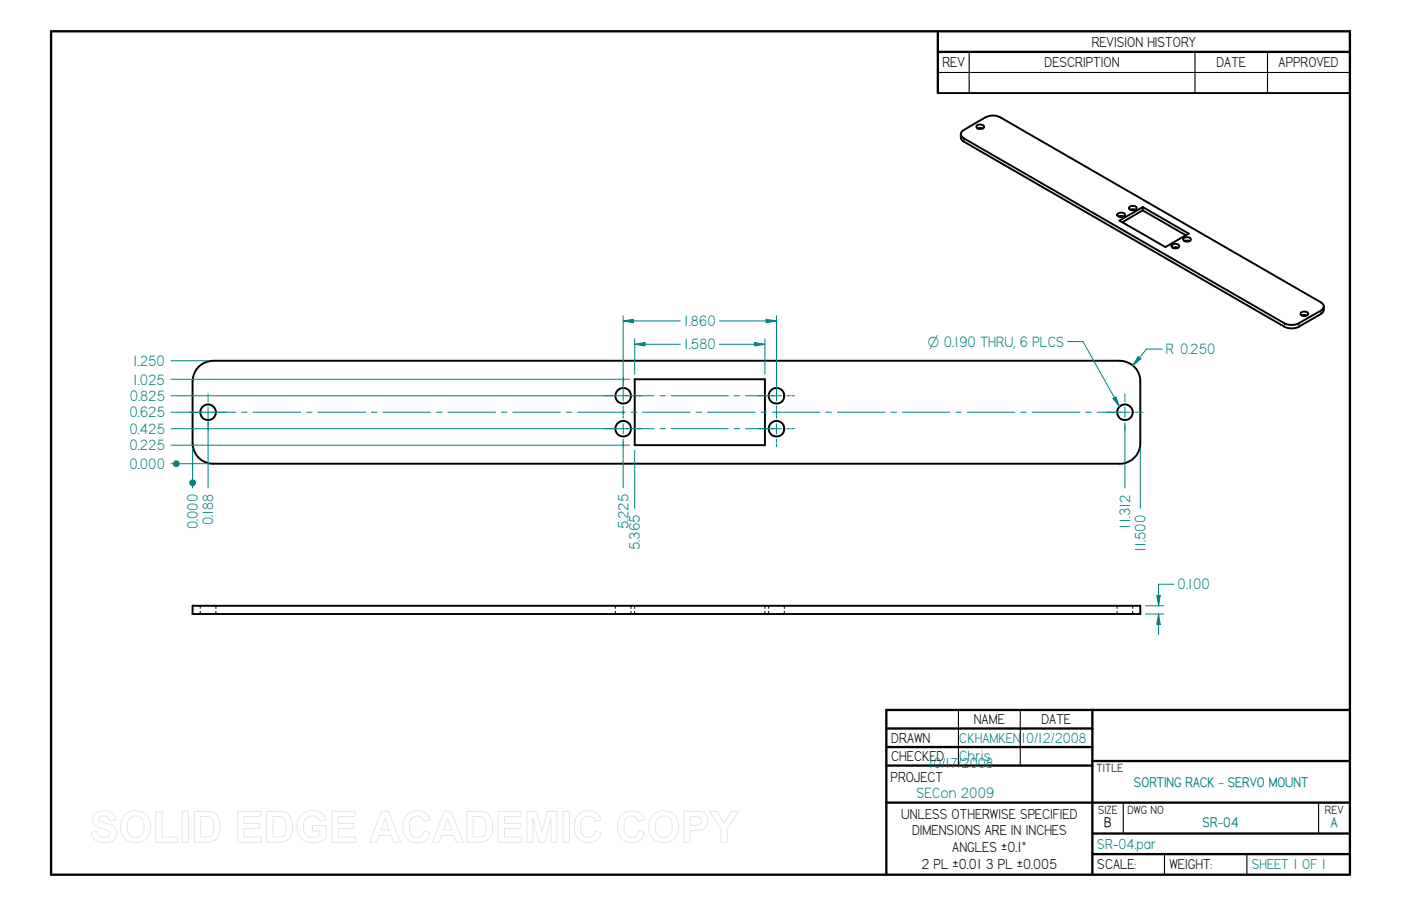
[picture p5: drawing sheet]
<svg xmlns="http://www.w3.org/2000/svg" width="432mm" height="279mm" viewBox="0 0 432 279" stroke-linecap="round" stroke-linejoin="round" font-family="sans-serif">
<g fill="none" stroke="#000" stroke-width=".72">
<path d="M15.7 9.7l400.4-.1v260.1h-400.4zM289.1 9.7v19M289.1 16h127M273.2 218.9v50.8M273.2 218.9h142.9M336.7 218.9v50.8M273.2 224.7h63.5M273.2 230.4h63.5M273.2 236.1h63.5M336.7 234.7h79.4M273.2 247.5h142.9M336.7 257h79.4"/>
<path d="M336.7 263.4h79.4"/>
</g>
<path d="M298.7 16v12.7M368.3 16v12.7M390.7 16v12.7M289.1 22.4h127M295.4 218.9v17.2M314.5 218.9v17.2M346.2 247.6v9.4M406.4 247.6v9.4M358.9 263.4v6.3M384.3 263.4v6.3" fill="none" stroke="#000" stroke-width=".34"/>
<g fill="none" stroke="#000" stroke-width=".59">
<path d="M289.1 28.7h127M301.1 38.7l1.1-.3a.85 .85 0 0 1 1 1 1.38 1.38 0 0 1-2.3-.4zM301.3 39.6l.8-.1 .8 .1M303.8 36.2l-6.7 3.9a1.37 1.37 0 0 0-1 1.3 1.37 1.37 0 0 0 1 1.3M303.8 36.2l1.9-.6 1.4 .1 1.2 .5 98.8 57a1.35 1.35 0 0 1 .9 1.3 1.35 1.35 0 0 1-.9 1.3l-6.8 3.9M296.1 41.4a1.94 1.94 0 0 0 1 2.3M297 43.6l98.9 57.2 1.8 .5 1.5-.1 1.1-.4M297 42.6l98.9 57.1 1.8 .5 1.5-.1 1.1-.4M344.4 66a1.37 1.37 0 0 1 2.4 .4 1.49 1.49 0 0 1-2.5-.1zM344.8 66.8l.8-.2 .8 .2M348 63.9a1.37 1.37 0 0 1 2.4 .4 1.49 1.49 0 0 1-2.5-.1zM348.4 64.7l.8-.2 .8 .2"/>
<path d="M352.2 63.8l14.2 8.3-7.2 4.1-14.2-8.2M352.2 64.9l-6.3 3.6M352.2 64.9l13.3 7.7M352.2 63.8v1.1M352.2 63.9l-7.2 4.1M361.1 75.6a1.34 1.34 0 0 1 2.3 .4 1.45 1.45 0 0 1-2.3-.1zM361.4 76.4l.8-.2 .9 .2M365 73.4l1.2-.2 .8 .5a1.28 1.28 0 0 1-1.1 .9 1.28 1.28 0 0 1-1.2-.8zM365 74.3l.8-.1 .8 .1M401 96.4l1.1-.3a.81 .81 0 0 1 1 .9 1.34 1.34 0 0 1-2.2-.4zM401.2 97.3l.8-.2 .8 .2M408 94.5a2.03 2.03 0 0 1-.9 2.4l-6.8 3.9"/>
<path d="M195.6 117h40.2M235.8 116.9v20.4h-40.2v-20.3M65.7 143h279.4a6.4 6.4 0 0 0 6.4-6.3v-19.1a6.4 6.4 0 0 0-6.4-6.3h-279.4a6.4 6.4 0 0 0-6.3 6.3v19.1a6.4 6.4 0 0 0 6.3 6.3M59.4 186.8l-.1 2.6h292.2v-2.6h-292.1"/>
<circle cx="64.1" cy="127.1" r="2.42"/>
<circle cx="192.1" cy="132.2" r="2.41"/>
<circle cx="192.1" cy="122.1" r="2.41"/>
<circle cx="239.3" cy="122.1" r="2.41"/>
<circle cx="239.3" cy="132.2" r="2.41"/>
<circle cx="346.7" cy="127.1" r="2.42"/>
</g>
<g fill="none" stroke="#000" stroke-width=".31">
<path d="M297.1 43v.4M395.9 99.9v.5M400.3 100v.5M407.1 96v.6M61.7 186.8v.8M61.7 188.5v.9M66.5 186.8v.9M66.5 188.5v.9M189.7 186.8v.8M189.7 188.5v.9M194.5 186.8v.9M194.5 188.5v.9"/>
<path d="M195.6 186.8v.9M195.6 188.5v.9M235.8 186.8v.9M235.8 188.5v.9M236.9 186.8v.8M236.9 188.5v.9M241.7 186.8v.9M241.7 188.5v.9M344.3 186.8v.8M344.3 188.5v.9M349.1 186.8v.9M349.1 188.5v.9"/>
</g>
<path d="M356.5 183.6h1.1l-.5 3.2z" fill="none" stroke="#008080" stroke-width=".31"/>
<path d="M356.5 183.6h1.1l-.5 3.2z" fill="#008080"/>
<path d="M357.1 189.4l.5 3.1h-1.1z" fill="none" stroke="#008080" stroke-width=".31"/>
<path d="M357.1 189.4l.5 3.1h-1.1z" fill="#008080"/>
<g fill="none" stroke="#008080" stroke-width=".31">
<path d="M192.1 99l3.1-.5v1zM192.1 116.4v.9M192.1 117.6v.2M192.1 118v.9M239.3 116.4v.9M239.3 117.6v.2M239.3 118v.9M58.5 127.1h.9M59.6 127.1h.3M60.1 127.1h.9M62.5 127.1h10.2M64.1 121.5v.9"/>
<path d="M64.1 122.6v.3M64.1 123.1v.9M64.1 125.6v3.1M64.1 130.3v.8M64.1 131.4v.2M64.1 131.9v.8M74.5 127.1h1.7M78 127.1h14.7M94.5 127.1h1.7M98 127.1h14.7M114.5 127.1h1.7M118 127.1h14.7"/>
<path d="M134.5 127.1h1.7M138 127.1h14.7M154.5 127.1h1.7M158 127.1h14.7M174.5 127.1h1.7M178 127.1h14.7M186.4 132.2h1M186.4 122h1M187.6 132.2h.2M187.6 122h.2M188 132.2h.9M188 122h.9"/>
<path d="M190.5 132.2h11.1M190.5 122h11.1M192.1 120.5v3.2M192.1 125.2v.9M192.1 126.3v.2M192.1 126.6v1M192.1 127.7v.2M192.1 128.2v.8M192.1 130.6v3.2M192.1 135.4v.8M192.1 136.5v.2M192.1 136.9v.9"/>
<path d="M194.5 127.1h1.8M198 127.1h14.8M203.4 132.2h1.7M203.4 122h1.7M206.9 132.2h17.6M206.9 122h17.6M214.5 127.1h1.7M218.1 127.1h14.6M226.3 132.2h1.7M226.3 122h1.7M229.8 132.2h11.1M229.8 122h11.1"/>
<path d="M234.6 127.1h1.7M238 127.1h14.8M239.3 120.5v3.2M239.3 125.2v.9M239.3 126.3v.2M239.3 126.6v1M239.3 127.7v.2M239.3 128.2v.8M239.3 130.6v3.2M239.3 135.4v.8M239.3 136.5v.2M239.3 136.9v.9"/>
<path d="M242.5 132.2h.8M242.5 122h.8M243.6 132.2h.2M243.6 122h.2M244.1 132.2h.8M244.1 122h.8M254.6 127.1h1.7M258.1 127.1h14.7M274.6 127.1h1.7M278.1 127.1h14.7M294.6 127.1h1.7M298.1 127.1h14.7"/>
<path d="M314.6 127.1h1.7M318.1 127.1h14.7M334.6 127.1h1.7M338.1 127.1h10.2M346.7 121.5v.9M346.7 122.6v.3M346.7 123.1v.9M346.7 125.6v3.1M346.7 130.3v.8M346.7 131.4v.2M346.7 131.9v.8M349.9 127.1h.8"/>
<path d="M351 127.1h.2M351.4 127.1h.9M353.1 186.8h5.5M353.1 189.4h5.5M357.1 189.4v6.3M361.8 180.2h-4.7v6.6"/>
</g>
<path d="M192.1 99l3.1-.5v1z" fill="#008080"/>
<path d="M236.1 98.5l3.2 .5-3.2 .5z" fill="none" stroke="#008080" stroke-width=".31"/>
<path d="M236.1 98.5l3.2 .5-3.2 .5z" fill="#008080"/>
<path d="M192.1 97.4v23.1M192.1 99h17.6M221.7 99h17.6M239.3 97.4v23.1M59.4 138.3v12.2" fill="none" stroke="#008080" stroke-width=".31"/>
<circle cx="59.4" cy="148.9" r="1.05" fill="#008080"/>
<path d="M232.6 105.6l3.2 .6-3.2 .5zM64.1 128.7v21.8M192.1 136.2v14.3M195.6 138.9v17.9M346.7 131.1v19.4M351.5 138.3v18.5" fill="none" stroke="#008080" stroke-width=".31"/>
<path d="M232.6 105.6l3.2 .6-3.2 .5z" fill="#008080"/>
<path d="M195.6 106.2l3.2-.6v1.1z" fill="none" stroke="#008080" stroke-width=".31"/>
<path d="M195.6 106.2l3.2-.6v1.1z" fill="#008080"/>
<path d="M195.6 106.2h14.1M195.6 104.5v10.9M221.7 106.2h14.1M235.8 104.5v10.9M52.7 143h11.4" fill="none" stroke="#008080" stroke-width=".31"/>
<circle cx="54.4" cy="143" r="1.06" fill="#008080"/>
<path d="M52.7 117h141.4M52.7 111.3h11.4M333.8 105.3l11.2 20.1M52.7 137.3h141.4M52.7 132.2h137.8M52.7 127.1h9.8M52.7 122h137.8" fill="none" stroke="#008080" stroke-width=".31"/>
<path d="M343 122.9l1-.5 1 3z" fill="#008080"/>
<path d="M329 105.3h4.8M350.8 109.9l.8 .7-2.4 2.1zM353.4 107.6l-4.2 5.1M343 122.9l1-.5 1 3z" fill="none" stroke="#008080" stroke-width=".31"/>
<path d="M350.8 109.9l.8 .7-2.4 2.1z" fill="#008080"/>
<path d="M353.4 107.7h4.7" fill="none" stroke="#008080" stroke-width=".31"/>
<g fill="none" stroke="#e6e6e6" stroke-width=".31">
<path d="M29.1 251a4.6 4.6 0 0 1 6 .2l.6 1.8-2 .1a1.81 1.81 0 0 0-1.5-1.5 1.81 1.81 0 0 0-1.8 1 2 2 0 0 0 2 1.2 3.6 3.6 0 0 1 3.5 2.7 3.1 3.1 0 0 1-3.8 3.4 3.4 3.4 0 0 1-3.9-3.3l1.8-.1a2.1 2.1 0 0 0 1.8 1.8 2.1 2.1 0 0 0 2.2-1.3 1.81 1.81 0 0 0-1.9-1.3 3.5 3.5 0 0 1-3.6-3l.2-1.1zM38.5 251.2a4.8 4.8 0 0 1 5.8-.5 4.8 4.8 0 0 1 2.1 5.4 4.7 4.7 0 0 1-5.5 3.8 4.7 4.7 0 0 1-3.7-5.6l.4-1.7zM39.9 252.5a2.56 2.56 0 0 1 2.8-.7 2.56 2.56 0 0 1 1.7 2.4 3.1 3.1 0 0 1-2 4 2.71 2.71 0 0 1-3.2-3.3 3.5 3.5 0 0 1 .7-2.4zM48 250.3h2v7.8h4.8v1.7h-6.8zM56.1 250.2h2v9.6h-2zM59.9 250.2h4.1a3.8 3.8 0 0 1 3.9 4.2 4.4 4.4 0 0 1-3 5.2l-5 .2zM61.8 251.8h1.9a2.51 2.51 0 0 1 2.2 3.2 3.2 3.2 0 0 1-1 2.9l-3.1 .2zM73.3 250.2h7.1v1.6h-5.2v2.1h4.9v1.6h-4.9v2.6h5.4v1.7h-7.3zM82.2 250.2h4.1a3.8 3.8 0 0 1 3.9 4.2 4.4 4.4 0 0 1-3 5.2l-5 .2zM84.2 251.8h1.8a2.51 2.51 0 0 1 2.2 3.2 3.2 3.2 0 0 1-1 2.9l-3 .2zM92.9 251.2a5.1 5.1 0 0 1 6.7 0l.8 1.7-1.9 .3a2.65 2.65 0 0 0-3.2-1.4 2.65 2.65 0 0 0-1.8 3 2.95 2.95 0 0 0 1.6 3.2 2.95 2.95 0 0 0 3.5-.6v-1.2h-2.3v-1.6h4.2v3.8a5.8 5.8 0 0 1-8.1-.4 5.5 5.5 0 0 1 .5-6.8zM102.3 250.2h7.1v1.6h-5.2v2.1h4.9v1.6h-4.9v2.6h5.4v1.7h-7.3z"/>
<path d="M117.6 250.2h2.1l3.8 9.6h-2.1l-.8-2.2h-3.8l-.8 2.2h-2zM118.7 252.4l1.3 3.6h-2.6zM125.4 251.3a4.1 4.1 0 0 1 7.1 1.5l-1.9 .5a2.22 2.22 0 0 0-2.6-1.6 2.22 2.22 0 0 0-1.8 2.4v.8a2.6 2.6 0 0 0 2.7 3.3l1.3-.7 .6-1.3 1.8 .6a4.3 4.3 0 0 1-5 3 4.3 4.3 0 0 1-3.4-4.7 5 5 0 0 1 1.2-3.8zM136.9 250.2h2.1l3.8 9.6h-2.1l-.8-2.2h-3.8l-.8 2.2h-2zM138 252.4l1.3 3.6h-2.6zM143.9 250.2h4.1a3.8 3.8 0 0 1 3.8 4.2 4.4 4.4 0 0 1-3 5.2l-4.9 .2zM145.8 251.8h1.9a2.51 2.51 0 0 1 2.2 3.2 3.2 3.2 0 0 1-1.1 2.9l-3 .2zM153.5 250.2h7.2v1.6h-5.2v2.1h4.8v1.6h-4.8v2.6h5.3v1.7h-7.3zM162.4 250.2h2.9l1.7 6.5 1.7-6.5h2.9v9.6h-1.8v-7.6l-1.9 7.6h-1.8l-1.9-7.6v7.6h-1.8zM173.6 250.2h1.9v9.6h-1.9zM178.2 251.3a4.1 4.1 0 0 1 7.1 1.5l-2 .5a2.22 2.22 0 0 0-2.5-1.6 2.22 2.22 0 0 0-1.8 2.4l-.1 .8a2.6 2.6 0 0 0 2.8 3.3l1.3-.7 .5-1.3 1.8 .6a4.3 4.3 0 0 1-5 3 4.3 4.3 0 0 1-3.3-4.7 5 5 0 0 1 1.2-3.8zM191.6 251.3a4.1 4.1 0 0 1 7 1.5l-1.9 .5a2.22 2.22 0 0 0-2.5-1.6 2.22 2.22 0 0 0-1.8 2.4l-.1 .8a2.6 2.6 0 0 0 2.8 3.3l1.2-.7 .6-1.3 1.8 .6a4.3 4.3 0 0 1-5 3 4.3 4.3 0 0 1-3.4-4.7 5 5 0 0 1 1.3-3.8z"/>
<path d="M201.3 251.2a4.8 4.8 0 0 1 5.7-.5 4.8 4.8 0 0 1 2.1 5.4 4.7 4.7 0 0 1-5.5 3.8 4.7 4.7 0 0 1-3.6-5.6l.4-1.7zM202.7 252.5a2.56 2.56 0 0 1 2.8-.7 2.56 2.56 0 0 1 1.6 2.4 3.1 3.1 0 0 1-2 4 2.71 2.71 0 0 1-3.1-3.3 3.5 3.5 0 0 1 .7-2.4zM210.8 250.2h4.5a2.99 2.99 0 0 1 2.8 3.4 2.99 2.99 0 0 1-3.5 2.5l-1.9 .1v3.6h-1.9zM212.7 251.8h2.1a1.39 1.39 0 0 1 1.3 1.7 1.39 1.39 0 0 1-1.8 1l-1.6 .1zM218.7 250.2h2.3l2.2 3.7 2.2-3.7h2.2l-3.4 5.5v4.1h-2v-4.1z"/>
</g>
<g font-size="5.2" fill="#008080">
<text x="210.8" y="100.6">1.860</text>
<text x="210.8" y="107.7">1.580</text>
<text x="40.9" y="112.9">1.250</text>
<text x="359.3" y="109.2">R 0.250</text>
<text x="40.9" y="118.6">1.025</text>
<text x="40" y="123.7">0.825</text>
<text x="39.9" y="128.7">0.625</text>
<text x="39.9" y="133.8">0.425</text>
<text x="39.9" y="138.9">0.225</text>
<text x="39.9" y="144.6">0.000</text>
<text x="61" y="163.3" transform="rotate(-90 61 163.3)">0.000</text>
<text x="65.7" y="162.1" transform="rotate(-90 65.7 162.1)">0.188</text>
<text x="193.7" y="163.3" transform="rotate(-90 193.7 163.3)">5.225</text>
<text x="348.3" y="163" transform="rotate(-90 348.3 163)">11.312</text>
<text x="197.2" y="169.6" transform="rotate(-90 197.2 169.6)">5.365</text>
<text x="353.1" y="170.3" transform="rotate(-90 353.1 170.3)">11.500</text>
<text x="363" y="181.8">0.100</text>
<text x="295.7" y="234.7">Chris</text>
<text x="282.5" y="246.1">SECon 2009</text>
</g>
<g font-size="5">
<text x="336.5" y="14.4">REVISION HISTORY</text>
<text x="290.4" y="20.7">REV</text>
<text x="321.9" y="20.7">DESCRIPTION</text>
<text x="374.9" y="20.7">DATE</text>
<text x="394.1" y="20.7">APPROVED</text>
<text x="300.1" y="223.4">NAME</text>
<text x="321" y="223.4">DATE</text>
<text x="274.7" y="229.1">DRAWN</text>
<text x="274.7" y="234.8">CHECKED</text>
<text x="274.5" y="241.2">PROJECT</text>
<text x="277.7" y="252.6">UNLESS OTHERWISE SPECIFIED</text>
<text x="281.1" y="257.6">DIMENSIONS ARE IN INCHES</text>
<text x="293.5" y="262.8">ANGLES ±0.1°</text>
<text x="284" y="267.8">2 PL ±0.01 3 PL ±0.005</text>
<text x="338.2" y="268.1">SCALE:</text>
<text x="360.4" y="268.1">WEIGHT:</text>
</g>
<g font-size="5" fill="#008080">
<text x="295.7" y="229">CKHAMKEN</text>
<text x="314.7" y="229.1">10/12/2008</text>
<text x="286.2" y="236.8">10/17/2008</text>
<text x="338.2" y="261.7">SR-04.par</text>
<text x="385.8" y="268.1">SHEET 1 OF 1</text>
</g>
<text font-size="4.9" fill="#008080" x="286" y="106.9">O 0.190 THRU, 6 PLCS</text>
<g font-size="4.8" fill="#008080">
<text x="349.5" y="242.7">SORTING RACK - SERVO MOUNT</text>
<text x="370.7" y="255.1">SR-04</text>
<text x="410.2" y="255.1">A</text>
</g>
<text font-size="4.8" x="340.3" y="255.1">B</text>
<g font-size="4.1">
<text x="337.9" y="238.1">TITLE</text>
<text x="338.4" y="251">SIZE</text>
<text x="347.5" y="251">DWG NO</text>
<text x="408.3" y="251">REV</text>
</g>
</svg>
